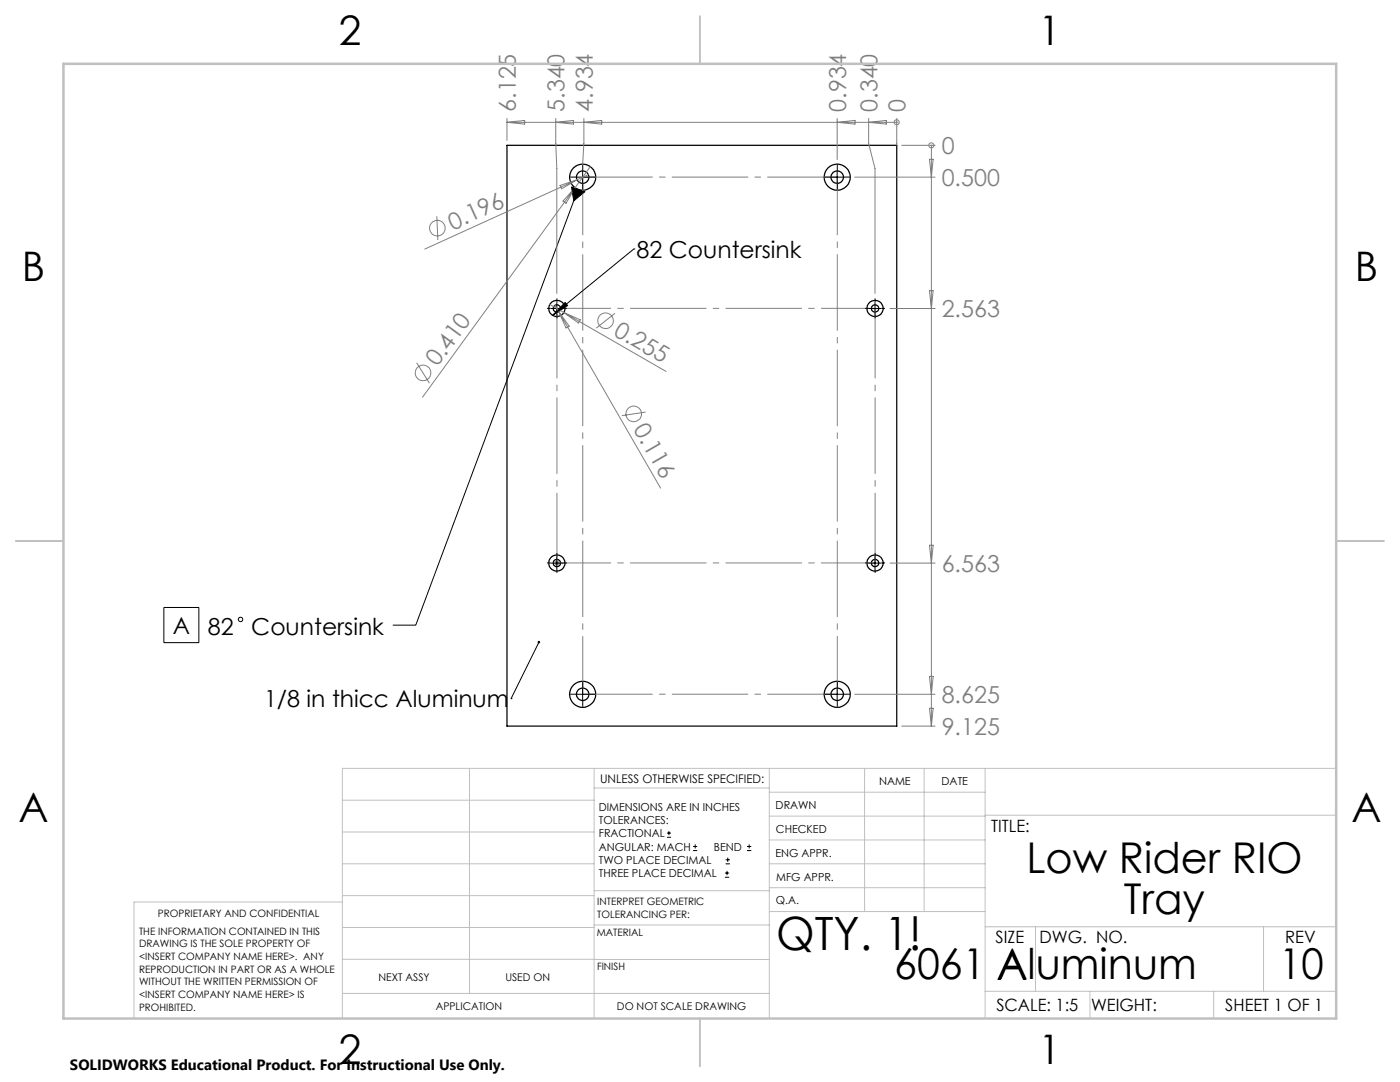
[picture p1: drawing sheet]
<svg xmlns="http://www.w3.org/2000/svg" width="279mm" height="216mm" viewBox="0 0 279 216" stroke-linecap="round" stroke-linejoin="round" font-family="sans-serif">
<g fill="none" stroke="#000" stroke-width=".25">
<path d="M101.2 29h77.8v115.9h-77.8z"/>
<circle cx="116.3" cy="35.3" r="2.6"/>
<circle cx="116.3" cy="35.3" r="1.24"/>
<circle cx="167.1" cy="35.3" r="2.6"/>
<circle cx="167.1" cy="35.3" r="1.24"/>
<circle cx="111.1" cy="61.5" r="1.62"/>
<circle cx="111.1" cy="61.5" r=".73"/>
<circle cx="174.6" cy="61.5" r="1.62"/>
<circle cx="174.6" cy="61.5" r=".73"/>
<circle cx="111.1" cy="112.3" r="1.62"/>
<circle cx="111.1" cy="112.3" r=".73"/>
<circle cx="174.6" cy="112.3" r="1.62"/>
<circle cx="174.6" cy="112.3" r=".73"/>
<circle cx="116.3" cy="138.5" r="2.6"/>
<circle cx="116.3" cy="138.5" r="1.24"/>
<circle cx="167.1" cy="138.5" r="2.6"/>
<circle cx="167.1" cy="138.5" r="1.24"/>
</g>
<g fill="none" stroke="#808080" stroke-width=".2">
<path d="M101.2 24.4h77.8M101.2 23.6v4.4M101.2 24.4l3.5-.4v.8zM110.9 23.6v5l.2 5v25M110.9 24.4l3.5-.4v.8zM111.8 37l3.3-1.1-3 1.8zM114.8 37.5l-1.8 3.1-.6-.5zM116.5 23.6v5l-.2 4.2M116.5 24.4l3.6-.4v.8zM117.4 34.9l-32.6 14.8M117.8 33.2l-33.5 46.1M167.1 23.6v8.3"/>
<path d="M167.1 24.4l3.5-.4v.8zM170.6 35.3h16M173.4 23.6v5l1.2 5v25M173.4 24.4l3.5-.4v.8zM179 24.4h.1M179 23.6v5.4M180 29h6.6M185.5 31.8h.7l-.3 3.5zM185.9 29v115.9M185.9 29h.1M87.2 43.1l.2 4.8M185.5 58h.7l-.3 3.6z"/>
<path d="M83.1 72.4l2.6 4M109.7 60.7l2.8 1.7M110.8 60.9l.7 1.3M111.5 62.2l20.3 35.2M111.5 62.2l2.1 2.9-.6 .3zM112.5 62.4l20.4 11.7M112.5 62.4l3.3 1.4-.4 .7zM122.7 62.5l-3.7 3M177.6 61.6h9M128.8 82.2l-4.7 .7M110.6 112.4h1M110.8 112l.7 .7"/>
<path d="M111.1 111.8v1.1M111.5 112l-.7 .7M177.6 112.4h9M185.5 108.8h.7l-.3 3.6zM170.6 138.5h16M185.5 135h.7l-.3 3.5zM180 144.9h6.6M185.5 141.3h.7l-.3 3.6z"/>
<circle cx="179" cy="24.4" r=".5"/>
<circle cx="185.9" cy="29" r=".51"/>
<circle cx="87.3" cy="45.5" r="1.56"/>
<circle cx="84.4" cy="74.4" r="1.55"/>
<circle cx="120.9" cy="64" r="1.56"/>
<circle cx="126.5" cy="82.6" r="1.55"/>
</g>
<g fill="none" stroke="#000" stroke-width=".2">
<path d="M114.1 37.3l2.6 1-2.2 1.8zM115 35.3h2.5M115.4 37.8l-32.4 86.9h-4.6M116.3 34.1v2.5M165.8 35.3h2.5M167.1 34.1v2.5M126.5 49.7h.1M126.5 49.7l-16.2 13.2M109.9 61.6h2.5M111.1 60.3v2.5M112.8 60.4l.5 .6-3 1.9zM173.4 61.6h2.5"/>
<path d="M174.6 60.3v2.5M109.9 112.4h2.5M111.1 111.1v2.5M173.4 112.4h2.5M174.6 111.1v2.5M32.7 121.2h7v7h-7zM102 139.4h.1M107.6 128.1l-5.6 11.3M115 138.5h2.5M116.3 137.3v2.5M165.8 138.5h2.5M167.1 137.3v2.5"/>
<path d="M133.1 167.1h.8M133.1 166.2h.8M133.5 165.8v.9M138.3 169.7h.8M138.3 168.9h.8M138.7 168.5v.8M144.7 175h.8M144.7 174.2h.8M144.8 172.4h.9M144.8 171.6h.9M145.1 173.8v.8M145.2 171.1v.9"/>
<path d="M149.1 169.7h.8M149.1 168.9h.8M149.5 168.5v.8"/>
<circle cx="48" cy="123.6" r=".44"/>
</g>
<path d="M116.3 35.3h50.8M111.1 61.5v50.8M174.6 112.3v-50.8M167.1 138.5h-50.8" fill="none" stroke="#808080" stroke-width=".2" stroke-dasharray="15.2 1.3 1.3 1.3" stroke-dashoffset="1.3" stroke-linecap="butt"/>
<path d="M174.6 61.5h-63.5M111.1 112.3h63.5" fill="none" stroke="#808080" stroke-width=".2" stroke-dasharray="15.2 1.3 1.3 1.3" stroke-dashoffset="4.4" stroke-linecap="butt"/>
<path d="M167.1 35.3v103.2M116.3 138.5v-103.2" fill="none" stroke="#808080" stroke-width=".2" stroke-dasharray="15.2 1.3 1.3 1.3" stroke-dashoffset="3.7" stroke-linecap="butt"/>
<g fill="none" stroke="#000" stroke-width=".2" stroke-dasharray="15.2 1.3 1.3 1.3" stroke-linecap="butt">
<path d="M115.1 35.3h-1.3M116.3 34.1v-1.3M116.3 36.6v1.2M117.6 35.3h1.2M165.9 35.3h-1.3M167.1 34.1v-1.3M167.1 36.6v1.2M168.4 35.3h1.2M109.9 61.5h-.7M111.1 60.3v-.8M111.1 62.8v.7M112.4 61.5h.7"/>
<path d="M173.4 61.5h-.7M174.6 60.3v-.8M174.6 62.8v.7M175.9 61.5h.7M109.9 112.3h-.7M111.1 111.1v-.8M111.1 113.6v.7M112.4 112.3h.7M173.4 112.3h-.7M174.6 111.1v-.8M174.6 113.6v.7M175.9 112.3h.7"/>
<path d="M115.1 138.5h-1.3M116.3 137.3v-1.3M116.3 139.8v1.2M117.6 138.5h1.2M165.9 138.5h-1.3M167.1 137.3v-1.3M167.1 139.8v1.2M168.4 138.5h1.2"/>
</g>
<g fill="none" stroke="#c0c0c0" stroke-width=".2">
<path d="M68.3 159.7h50.3M93.7 153.3v44.9M118.6 153.3v49.9M118.6 157.2h34.9M153.5 153.3v49.9M153.5 158.1h43.1M172.5 153.3v28.6M184.4 153.3v28.6M196.6 153.3v49.9M266.7 153.3h-198.4v49.9M68.3 178.7h50.3M68.3 172.4h50.3"/>
<path d="M68.3 166h50.3M68.3 180h-41.6v23.2M118.6 177.7h35M153.5 167.6h43.1M153.5 162.8h43.1M153.5 172.4h43.1M153.5 177.1h43.1M196.6 162.7h70.1M68.3 198.2h85.2M68.3 191.4l85.2 .1M68.3 185.1h50.3M118.6 184.6h35"/>
<path d="M153.6 181.9h43M196.6 197.8h70.1M196.6 184.9h70.1M206.7 184.9v12.9M217.5 197.8v5.4M242.2 197.8v5.4M252.2 184.9v12.9"/>
</g>
<path d="M139.7 3.2v9.5M3.1 107.9h9.6M266.7 107.9h9.5M139.7 203.2v9.6" fill="none" stroke="#c0c0c0" stroke-width=".25"/>
<path d="M12.7 12.7h254v190.5h-254z" fill="none" stroke="#c0c0c0" stroke-width=".5"/>
<path d="M112.8 60.4l.5 .6-3 1.9zM107.4 127.9a.26 .26 0 0 0 0 .4 .26 .26 0 0 0 .4 0 .26 .26 0 0 0-.1-.4l-.1 .2 .1-.2zM114.1 37.3l2.6 1-2.2 1.8z" fill="#000"/>
<text font-size="9.2" x="154.9" y="189.6">QTY. 1!</text>
<g font-size="8.5">
<text x="204.8" y="174.2">Low Rider RIO</text>
<text x="224.3" y="182.3">Tray</text>
<text x="178.5" y="195.4">6061 Aluminum</text>
<text x="198.9" y="195.5">A</text>
<text x="255.3" y="195.4">10</text>
</g>
<g font-size="8.1">
<text x="67.6" y="8.9">2</text>
<text x="207.3" y="8.9">1</text>
<text x="4.4" y="56.2">B</text>
<text x="270.4" y="56.2">B</text>
<text x="3.7" y="164.1">A</text>
<text x="269.7" y="164.1">A</text>
<text x="67.6" y="212.4">2</text>
<text x="207.3" y="212.4">1</text>
</g>
<g font-size="4.7" fill="#808080">
<text x="103" y="22.3" transform="rotate(-90 103 22.3)">6.125</text>
<text x="112.7" y="22.3" transform="rotate(-90 112.7 22.3)">5.340</text>
<text x="118.3" y="22.3" transform="rotate(-90 118.3 22.3)">4.934</text>
<text x="168.9" y="22.3" transform="rotate(-90 168.9 22.3)">0.934</text>
<text x="175.1" y="22.3" transform="rotate(-90 175.1 22.3)">0.340</text>
<text x="180.7" y="22.3" transform="rotate(-90 180.7 22.3)">0</text>
<text x="187.9" y="30.8">0</text>
<text x="187.9" y="37.1">0.500</text>
<text x="90.4" y="46" transform="rotate(-24 90.4 46)">0.196</text>
<text x="187.9" y="63.3">2.563</text>
<text x="122.2" y="66.8" transform="rotate(30 122.2 66.8)">0.255</text>
<text x="87.3" y="73.3" transform="rotate(-54 87.3 73.3)">0.410</text>
<text x="126.3" y="85.6" transform="rotate(60 126.3 85.6)">0.116</text>
<text x="187.9" y="114.1">6.563</text>
<text x="187.9" y="140.3">8.625</text>
<text x="187.9" y="146.6">9.125</text>
</g>
<g font-size="4.7">
<text x="127" y="51.4">82 Countersink</text>
<text x="34.5" y="126.5">A</text>
<text x="41.5" y="126.6">82</text>
<text x="50.2" y="126.6">Countersink</text>
<text x="52.7" y="141.2">1/8 in thicc Aluminum</text>
</g>
<g font-size="3.4">
<text x="197.8" y="166">TITLE:</text>
<text x="198.7" y="188.1">SIZE</text>
<text x="207.5" y="188.1">DWG. NO.</text>
<text x="256.5" y="188.2">REV</text>
<text x="198.8" y="201.7">SCALE: 1:5</text>
<text x="217.7" y="201.8">WEIGHT:</text>
<text x="244.5" y="201.7">SHEET 1 OF 1</text>
</g>
<text font-size="3" x="14" y="213.5">SOLIDWORKS Educational Product. For Instructional Use Only.</text>
<text font-size="2.4" x="119.8" y="156.2">UNLESS OTHERWISE SPECIFIED:</text>
<g font-size="2.2">
<text x="119.5" y="161.8">DIMENSIONS ARE IN INCHES</text>
<text x="154.8" y="161.4">DRAWN</text>
<text x="175.4" y="156.6">NAME</text>
<text x="187.9" y="156.7">DATE</text>
<text x="119.5" y="164.4">TOLERANCES:</text>
<text x="119.5" y="167.1">FRACTIONAL</text>
<text x="154.9" y="166.3">CHECKED</text>
<text x="119.5" y="169.7">ANGULAR: MACH</text>
<text x="119.5" y="172.4">TWO PLACE DECIMAL</text>
<text x="142.5" y="169.7">BEND</text>
<text x="154.8" y="171">ENG APPR.</text>
<text x="119.5" y="175">THREE PLACE DECIMAL</text>
<text x="154.9" y="175.7">MFG APPR.</text>
<text x="154.9" y="180.4">Q.A.</text>
</g>
<g font-size="2.1">
<text x="75.5" y="195.7">NEXT ASSY</text>
<text x="100.9" y="195.7">USED ON</text>
<text x="86.9" y="201.5">APPLICATION</text>
<text x="123.1" y="201.6">DO NOT SCALE DRAWING</text>
</g>
<g font-size="2">
<text x="31.5" y="182.9">PROPRIETARY AND CONFIDENTIAL</text>
<text x="119.2" y="180.6">INTERPRET GEOMETRIC</text>
<text x="119.2" y="183.1">TOLERANCING PER:</text>
<text x="27.8" y="186.5">THE INFORMATION CONTAINED IN THIS</text>
<text x="27.8" y="189">DRAWING IS THE SOLE PROPERTY OF</text>
<text x="27.8" y="191.6">&lt;INSERT COMPANY NAME HERE&gt;. ANY</text>
<text x="119.1" y="186.7">MATERIAL</text>
<text x="27.8" y="194.1">REPRODUCTION IN PART OR AS A WHOLE</text>
<text x="27.8" y="196.6">WITHOUT THE WRITTEN PERMISSION OF</text>
<text x="119.1" y="193.5">FINISH</text>
<text x="27.8" y="199.1">&lt;INSERT COMPANY NAME HERE&gt; IS</text>
<text x="27.8" y="201.7">PROHIBITED.</text>
</g>
</svg>
